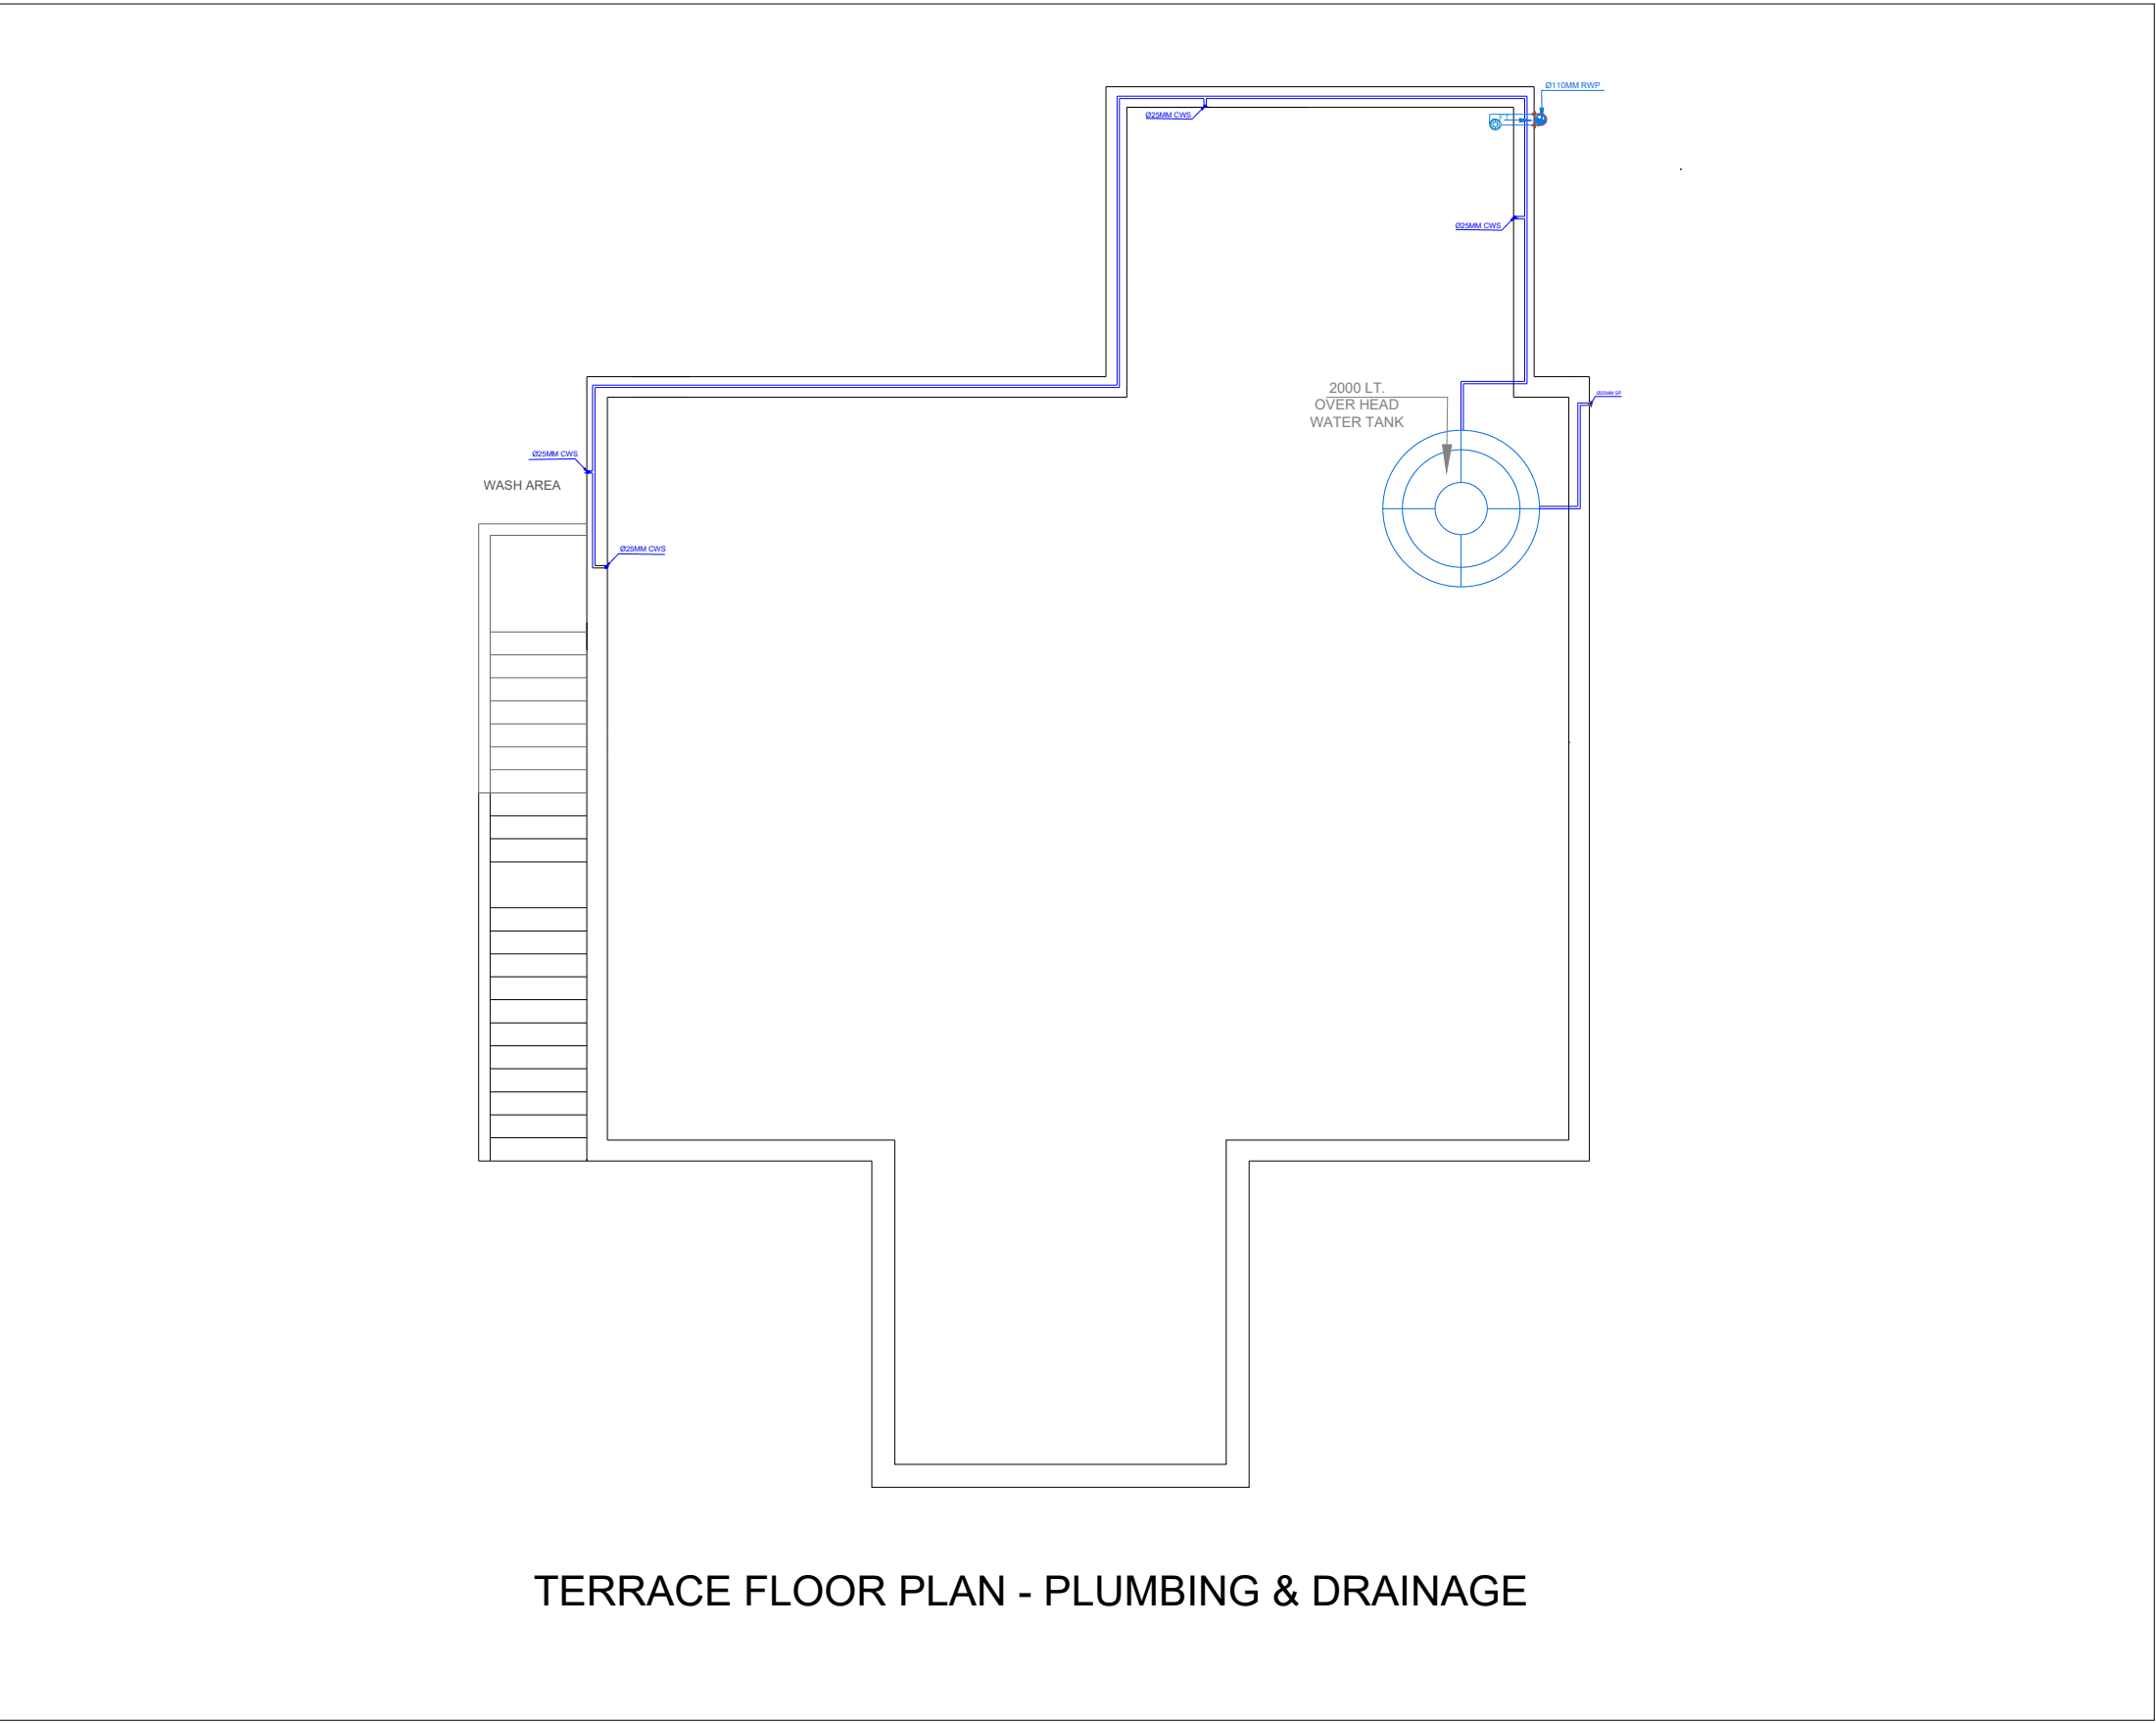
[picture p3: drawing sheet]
<svg xmlns="http://www.w3.org/2000/svg" width="135mm" height="108mm" viewBox="0 0 135 108" stroke-linecap="round" stroke-linejoin="round" font-family="sans-serif">
<!-- layer: 0 -->
<g fill="none" stroke="#000" stroke-width=".06">
<path d="M0 .2h135.4v107.9h-135.4M105.6 10.6h.1M37.2 35.7h1M37.4 35.6h.8M38.2 25h32.6v-18.3h24.3v18.3h3.5v46.7h-21.6v20.3h-20.8v-20.3h-18zM98.6 23.7h.1M30.1 49.8v23.2h24.7v20.5h23.7v-20.5h21.4v-49.3h-3.5v-18.2h-26.9v18.2h-32.6v49.3M30.8 49.8v23.2M30.8 60h6.1M30.8 58.5h6.1M30.8 57.1h6.1M30.8 54.2h6.1"/>
<path d="M30.8 52.7h6.1M30.8 51.3h6.1M98.6 46.7h.1M30.8 71.5h6.1M30.8 70.1h6.1M30.8 68.6h6.1M30.8 67.2h6.1M30.8 65.7h6.1M30.8 64.3h6.1M30.8 62.8h6.1M30.8 61.4h6.1"/>
</g>
<path d="M30.8 39.7h6.1M36.9 33.6h-6.1v16.2M36.9 32.9h-6.8v16.9h6.8M30.8 48.4h6.1M30.8 46.9h6.1M30.8 45.5h6.1M30.8 44.1h6.1M30.8 42.6h6.1M30.8 41.2h6.1" fill="none" stroke="#636466" stroke-width=".06"/>
<!-- layer: Fixture -->
<g fill="none" stroke="#006edd" stroke-width=".06">
<path d="M86.9 32h3.2M91.8 27v3.3M91.8 33.6v3.3M93.4 32h3.3"/>
<circle cx="91.8" cy="32" r="4.9"/>
<circle cx="91.8" cy="32" r="3.7"/>
<circle cx="91.8" cy="32" r="1.64"/>
</g>
<!-- layer: TEXT1 -->
<path d="M90.6 28h.6l-.3 1.7z" fill="#808080" stroke="#808080" stroke-width=".06"/>
<path d="M83.3 25h7.7l-.1 3" fill="none" stroke="#808080" stroke-width=".06"/>
<!-- layer: 0 -->
<path d="M75.6 6.7v-.5h-5.3v18.2h-32.9v11.2M75.8 6.7v-.5h20v7.4h-.7M95.1 13.8h.7v10.2h-4v3M36.9 29.7h.3v6M91.9 27v-2.9h4v-18.1h-25.7v18.2h-33v5.4h-.3M99.9 25.5h-.6v6.5h-2.6M99.9 25.3h-.8v6.5h-2.4" fill="none" stroke="#00f" stroke-width=".06"/>
<!-- layer: PIPE SUPPORT -->
<g fill="none" stroke="#b82e00" stroke-width=".06">
<path d="M96.3 7.9h.1M96.3 7.2h.1M96.3 7.1h.1M96.3 7.8h.1M96.3 7.1v.1M96.3 7.8v.1M96.3 7.1l.1 .1M96.4 7.9h.1M96.4 7.8h.1M96.4 7.2h.1M96.4 7.1h.1M96.4 7.9h-.1"/>
<path d="M96.4 7.2h-.1M96.4 7.1l-.1 .1M96.4 7h.1v1.1h-.1zM96.4 7.1h-.1M96.4 7.1v.1M96.4 7.8v.1M96.5 7.1h.3a.37 .37 0 0 1 .4 .4 .37 .37 0 0 1-.4 .4h-.3M96.5 7.2h.3M96.5 7.1v.1M96.5 7.8v.1M96.5 7.2h.1M96.5 7.8h.1"/>
<path d="M96.5 7.1l.1 .1M96.6 7.2h.1M96.6 7.8h.1M96.6 7.8l-.1 .1M96.6 7.8v.1M96.6 7.1v.1M96.7 7.1v.1M96.7 7.8v.1M96.8 7.2a.33 .33 0 0 1 .3 .3 .33 .33 0 0 1-.3 .3h-.3M99.8 25.3h.1M99.8 25.4h.1M99.8 25.5h.1"/>
<path d="M99.8 25.3v.1M99.8 25.4v.1M99.9 25.4h-.1M99.9 25.3v.2zM99.9 25.3h.1M99.9 25.4h.1M99.9 25.5h.1M99.9 25.3v.1M99.9 25.4v.1M100 25.3h-.1M100 25.3v.1M100 25.3h.1"/>
</g>
<!-- layer: CWS -->
<g fill="#00f" stroke="#00f" stroke-width=".06">
<path d="M100 25.2l-.1 .2z"/>
<path d="M38.1 35.7v-.1z"/>
<path d="M38 35.7h.1z"/>
<path d="M38.2 35.4h.1l-.2 .2z"/>
<path d="M36.7 29.4l.2 .3-.2-.2z"/>
<path d="M95.1 13.7h.1z"/>
<path d="M94.9 13.8l.3-.2-.2 .3z"/>
<path d="M75.7 6.7h.1z"/>
<path d="M75.5 6.8l.2-.1-.2 .2z"/>
<path d="M99.9 25.4h.1zM99.9 25.4h.1z"/>
<path d="M99.9 25.4h.1zM99.9 25.4h.1z"/>
<path d="M38 35.7h.1zM38 35.7h.1zM38 35.7h.1zM38 35.7h.1z"/>
<path d="M38 35.7h.1zM38 35.7h.1z"/>
<path d="M36.9 29.6h.1zM36.9 29.6h.1zM36.9 29.6h.1z"/>
<path d="M36.9 29.6h.1zM36.9 29.7l.1-.1zM36.9 29.7h.1zM36.9 29.7h.1zM36.9 29.7h.1zM36.9 29.7h.1z"/>
<path d="M36.9 29.7h.1zM36.9 29.7h.1zM36.9 29.7h.1zM36.9 29.7h.1z"/>
<path d="M36.9 29.7h.1zM36.9 29.7h.1z"/>
<path d="M36.9 29.7h.1zM36.9 29.7h.1z"/>
<path d="M36.9 29.7h.1zM36.9 29.7h.1z"/>
<path d="M36.9 29.7h.1zM36.9 29.7h.1z"/>
<path d="M36.9 29.7h.1zM36.9 29.7h.1z"/>
<path d="M36.9 29.7h.1zM36.9 29.7h.1z"/>
<path d="M36.9 29.7h.1zM36.9 29.7h.1z"/>
<path d="M36.9 29.7h.1zM36.9 29.7h.1zM36.9 29.7h.1zM36.9 29.7h.1z"/>
<path d="M36.9 29.7h.1zM36.9 29.7h.1z"/>
<path d="M95.1 13.7h.1zM95.1 13.7h.1z"/>
<path d="M95.1 13.7h.1zM95.1 13.7h.1z"/>
<path d="M95.1 13.7h.1zM95.1 13.7h.1z"/>
<path d="M95.1 13.7h.1zM95.1 13.7h.1zM95.1 13.7h.1z"/>
<path d="M95.1 13.7h.1zM95.1 13.7h.1z"/>
<path d="M95.1 13.7h.1zM95.1 13.7h.1z"/>
<path d="M95.1 13.7h.1zM95.1 13.7h.1z"/>
<path d="M75.7 6.7h.1zM75.7 6.7h.1zM75.7 6.7h.1zM75.7 6.7h.1zM75.7 6.7h.1zM75.7 6.7h.1z"/>
<path d="M75.7 6.7h.1zM75.7 6.7h.1zM75.7 6.7h.1zM75.7 6.7h.1z"/>
<path d="M75.7 6.7h.1zM75.7 6.7h.1z"/>
<path d="M75.7 6.7h.1zM75.7 6.7h.1zM75.7 6.7h.1zM75.7 6.7h.1z"/>
<path d="M75.7 6.7h.1zM75.7 6.7h.1z"/>
<path d="M75.7 6.7h.1zM75.7 6.7h.1z"/>
<path d="M75.7 6.7h.1zM75.6 6.7h.2z"/>
<path d="M75.7 6.7h.1zM75.7 6.7h.1zM75.7 6.7h.1z"/>
<path d="M75.7 6.7h.1zM75.7 6.7h.1zM75.7 6.7h.1z"/>
<path d="M75.7 6.7h.1zM75.7 6.7h.1zM75.7 6.7h.1z"/>
</g>
<g fill="none" stroke="#00f" stroke-width=".06">
<path d="M75.5 6.9l-.6 .6-2.9-.1M75.7 6.7h.1M95 13.9l-.6 .6-2.9-.1M95.1 13.6l.1 .1M33.2 28.9l2.9-.1 .6 .7M36.9 29.7h.1M38 35.6h.1M38.1 35.6h.1M41.8 34.9l-2.9-.1-.6 .6M100 25.3v.1M101.9 24.9h-1.7l-.2 .4"/>
<circle cx="75.7" cy="6.7" r=".05"/>
<circle cx="75.7" cy="6.7" r=".07"/>
<circle cx="95.2" cy="13.7" r=".07"/>
<circle cx="95.2" cy="13.7" r=".05"/>
<circle cx="36.9" cy="29.7" r=".05"/>
<circle cx="36.9" cy="29.7" r=".07"/>
<circle cx="38.1" cy="35.6" r=".05"/>
<circle cx="38.1" cy="35.6" r=".07"/>
<circle cx="100" cy="25.4" r=".03"/>
<circle cx="100" cy="25.4" r=".05"/>
</g>
<!-- layer: WWP -->
<g fill="none" stroke="#00dd6e" stroke-width=".06">
<path d="M93.7 7.8h.1M93.7 7.6l.2 .1M93.9 7.9l-.2 .1M94 7.5v.2M94 8v.1M94.1 7.9v.1M94.1 7.8h.1M94.1 7.6v.1"/>
<circle cx="93.9" cy="7.8" r=".29"/>
<circle cx="93.9" cy="7.8" r=".35"/>
<circle cx="94" cy="7.8" r=".15"/>
</g>
<!-- layer: RWP -->
<g fill="#007fff" stroke="#007fff" stroke-width=".06">
<path d="M96.9 7.6h.1z"/>
<path d="M96.7 7.8h.2z"/>
<path d="M96.8 6.8h.2l-.1 .7z"/>
<path d="M95.5 7.4l.7 .2-.7 .1z"/>
<path d="M96.6 7.5h.1zM96.6 7.5h.1z"/>
<path d="M96.6 7.5h.1zM96.6 7.5h.1zM96.5 7.5h.2zM96.5 7.5h.2z"/>
<path d="M96.5 7.5h.3zM96.5 7.5h.3zM96.5 7.5h.3zM96.5 7.5h.3z"/>
<path d="M96.5 7.5h.3zM96.5 7.5h.3z"/>
<path d="M96.5 7.5h.3zM96.5 7.5h.3z"/>
<path d="M96.5 7.5h.3zM96.5 7.5h.3z"/>
<path d="M96.5 7.5l.3 .1zM96.5 7.5l.3 .1z"/>
<path d="M96.5 7.6h.4zM96.5 7.6h.4z"/>
<path d="M96.5 7.6h.4zM96.5 7.6h.4z"/>
<path d="M96.9 7.6h.1zM96.9 7.6h.1z"/>
<path d="M96.5 7.6h.4zM96.5 7.6h.4z"/>
<path d="M96.5 7.6h.5zM96.5 7.6h.5z"/>
<path d="M96.5 7.6h.5zM96.5 7.6l.5 .1z"/>
<path d="M96.5 7.7h.5zM96.5 7.7h.5z"/>
<path d="M96.6 7.7h.4zM96.6 7.7l.3 .1z"/>
<path d="M96.6 7.8h.3zM96.6 7.8h.3z"/>
<path d="M96.7 7.8h.1zM96.7 7.8h.1z"/>
</g>
<g fill="none" stroke="#007fff" stroke-width=".06">
<path d="M94.3 7.9h2M94.5 7.5h1M96.4 7.2h-2.8v.6M96.8 7.5h-.3M97.1 7.5h-.3M100.8 5.7h-3.9v1.1"/>
<circle cx="96.8" cy="7.5" r=".33"/>
<circle cx="96.8" cy="7.5" r=".29"/>
</g>
<text font-size="2.6" x="33.5" y="100.9">TERRACE FLOOR PLAN - PLUMBING &amp; DRAINAGE</text>
<g font-size=".9" fill="#808080">
<text x="82.3" y="26.8">WATER TANK</text>
<text x="82.6" y="25.8">OVER HEAD</text>
<text x="83.5" y="24.7">2000 LT.</text>
</g>
<text font-size=".8" fill="#545454" x="30.4" y="30.8">WASH AREA</text>
<text font-size=".5" fill="#007fff" x="97.1" y="5.5">Ø110MM RWP</text>
<g font-size=".5" fill="#00f">
<text x="72" y="7.4">Ø25MM CWS</text>
<text x="91.4" y="14.3">Ø25MM CWS</text>
<text x="33.4" y="28.7">Ø25MM CWS</text>
<text x="39" y="34.7">Ø25MM CWS</text>
</g>
<text font-size=".5" fill="#00dd6e" x="94.2" y="7.5">F.T.</text>
<text font-size=".3" fill="#00f" x="100.3" y="24.8">Ø25MM SP</text>
</svg>
